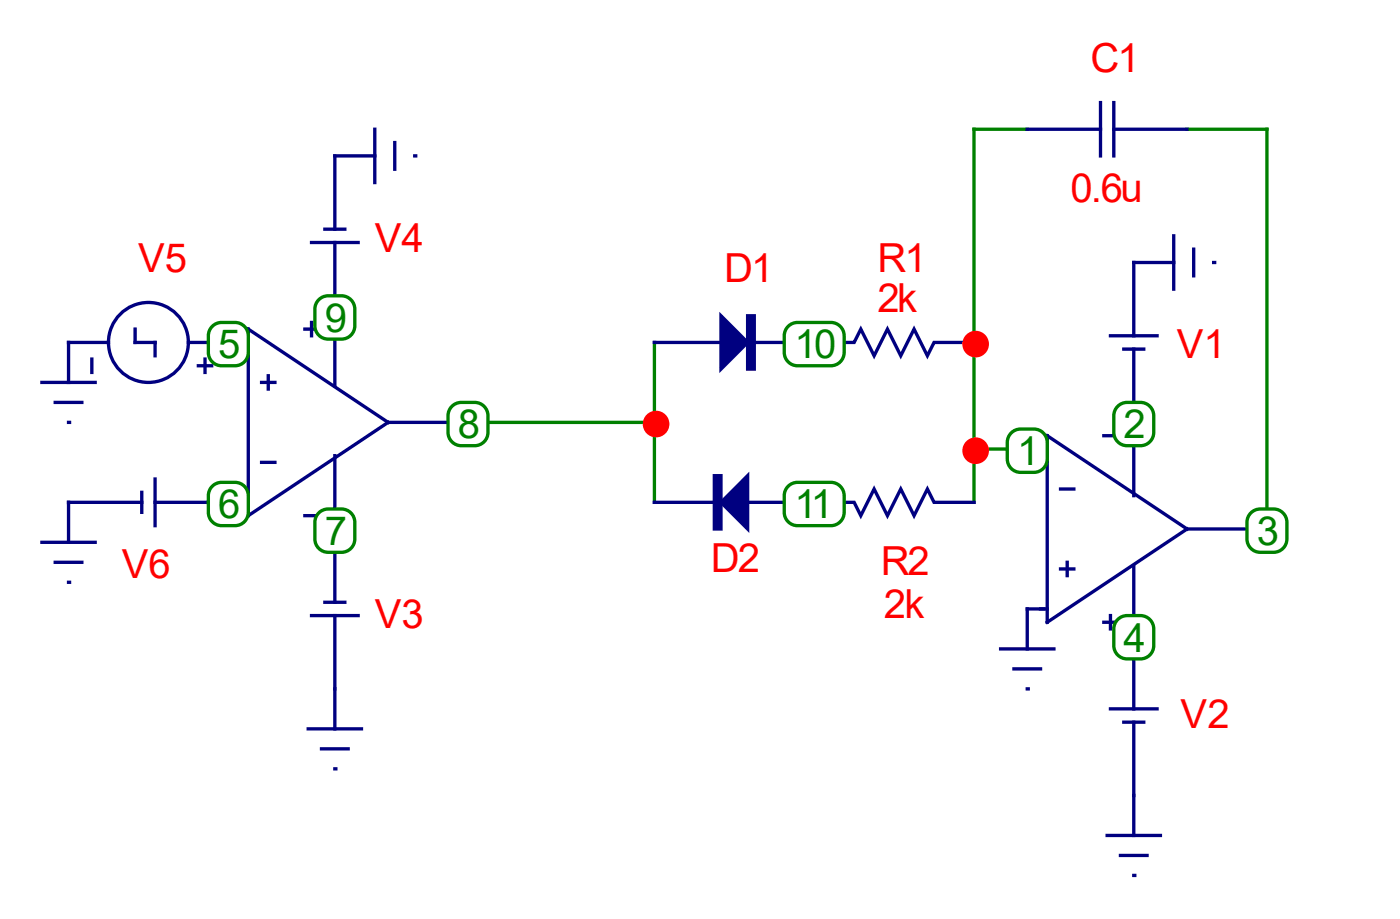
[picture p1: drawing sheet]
<svg xmlns="http://www.w3.org/2000/svg" width="111mm" height="73mm" viewBox="0 0 111 73" stroke-linecap="round" stroke-linejoin="round" font-family="sans-serif">
<path d="M81.6 10.3h-4.2v29.6M94.3 10.3h6.4v31.7M37.2 33.5h14.8M52 27.2v12.7M77.4 35.7h4.2" fill="none" stroke="#008000" stroke-width=".26"/>
<g fill="none" stroke="#000080" stroke-width=".26">
<path d="M24.8 19.3h3.7M25.8 18.2h1.6M26.6 19.3v11.3M29.8 12.4h-3.2v5.8M29.8 10.3v4.2M31.4 11.3v2.1M33 12.4h.1M81.6 10.3h5.9M87.5 8.1v4.3M88.5 10.3h5.8M88.5 8.1v4.3M93.3 18.7v4.3"/>
<path d="M94.9 19.8v2.1M3.3 30.4h4.3M4.4 32h2.1M5.4 33.5h.1M7.3 28.5v1.1M8.6 27.2h-3.2v3.2M10.7 26.1v1.1h1.6v1.1M11.3 39.9h-5.9v3.2M11.3 39.1v1.6M12.3 39.9h7.4M12.3 38v3.8M15 27.2h4.7"/>
<path d="M15.8 29.1h1M16.3 28.5v1.1M19.7 26.1l11.1 7.4-11.1 7.5zM20.8 30.4h1.1M20.8 36.7h1.1M21.3 29.8v1.1M24.2 26.1h1.1M24.8 25.6v1.1M26.6 36.2v11.6M30.8 33.5h6.4M52 39.9h5.3M52 27.2h5.3"/>
<path d="M59.4 27.2h8.5l.5-1.1 1.1 2.2 1-2.2 1.1 2.2 1.1-2.2 1 2.2 .5-1.1h3.2M59.4 39.9h8.5l.5 1.1 1.1-2.2 1 2.2 1.1-2.2 1.1 2.2 1-2.2 .5 1.1h3.2M81.6 35.7h1.6M83.2 34.6l11.1 7.4-11.1 7.4zM84.3 38.8h1.1M87.7 34.6h1.1M88.3 26.7h3.7M89.3 27.7h1.6M90.1 27.7v11.7M93.3 20.8h-3.2v5.9M96.5 20.8h.1M3.3 43.1h4.3"/>
<path d="M4.4 44.7h2.1M5.4 46.2h.1M24.2 41h1.1M24.5 57.9h4.2M24.8 48.9h3.7M25.6 59.5h2.1M25.8 47.8h1.6M26.6 48.9v9M79.5 51.5h4.3M80.6 53.1h2.1M81.6 54.7h.1M83.2 48.4h-1.6v3.1"/>
<path d="M84.3 45.2h1.1M84.8 44.7v1M87.7 49.4h1.1M88.3 48.9v1.1M88.3 56.3h3.7M89.3 57.4h1.6M90.1 44.9v11.4M90.1 57.4v9M94.3 42h6.4M26.6 61.1h.1M88 66.4h4.2M89.1 67.9h2.1"/>
<path d="M90.1 69.5h.1"/>
<circle cx="11.8" cy="27.2" r="3.2"/>
</g>
<g fill="#000080" stroke="#000080" stroke-width=".26">
<path d="M57.3 25.1l2.1 2.1-2.1 2.1z"/>
<path d="M57.3 39.9l2.1-2.1v4.2z"/>
<path d="M59.4 25.1h.6v4.2h-.6z" fill-rule="evenodd"/>
<path d="M56.8 37.8h.5v4.2h-.5z" fill-rule="evenodd"/>
</g>
<g fill="#f00" stroke="#f00" stroke-width=".26">
<circle cx="77.5" cy="27.3" r=".93"/>
<circle cx="52.1" cy="33.7" r=".93"/>
<circle cx="77.5" cy="35.8" r=".93"/>
</g>
<g fill="#fff" stroke="#008000" stroke-width=".26">
<path d="M80.5 34.3a2.28 2.28 0 0 1 2.5 .2 3.3 3.3 0 0 1 .2 2.3 1.06 1.06 0 0 1-1 .7h-1.1a1.06 1.06 0 0 1-1-1v-1.7z" fill-rule="evenodd"/>
<path d="M89 32.2a2.28 2.28 0 0 1 2.5 .2 3.3 3.3 0 0 1 .1 2.3 1.06 1.06 0 0 1-1 .7h-1a1.06 1.06 0 0 1-1.1-1.1l.1-1.6z" fill-rule="evenodd"/>
<path d="M99.5 40.6a2.28 2.28 0 0 1 2.6 .3 3.3 3.3 0 0 1 .1 2.2 1.06 1.06 0 0 1-1 .8h-1a1.06 1.06 0 0 1-1.1-1.1l.1-1.6z" fill-rule="evenodd"/>
<path d="M89 49.1a2.28 2.28 0 0 1 2.5 .2 3.3 3.3 0 0 1 .1 2.3 1.06 1.06 0 0 1-1 .7h-1a1.06 1.06 0 0 1-1.1-1l.1-1.7z" fill-rule="evenodd"/>
<path d="M17 25.8a2.28 2.28 0 0 1 2.5 .2 3.3 3.3 0 0 1 .2 2.3 1.06 1.06 0 0 1-1 .8h-1.1a1.06 1.06 0 0 1-1-1.1v-1.7z" fill-rule="evenodd"/>
<path d="M17 38.5a2.28 2.28 0 0 1 2.5 .2 3.3 3.3 0 0 1 .2 2.3 1.06 1.06 0 0 1-1 .8h-1.1a1.06 1.06 0 0 1-1-1.1v-1.7z" fill-rule="evenodd"/>
<path d="M25.5 40.6a2.28 2.28 0 0 1 2.5 .3 3.3 3.3 0 0 1 .1 2.2 1.06 1.06 0 0 1-1 .8h-1a1.06 1.06 0 0 1-1.1-1.1l.1-1.6z" fill-rule="evenodd"/>
<path d="M36 32.2a2.28 2.28 0 0 1 2.6 .2 3.3 3.3 0 0 1 .1 2.3 1.06 1.06 0 0 1-1 .7h-1a1.06 1.06 0 0 1-1.1-1.1l.1-1.6z" fill-rule="evenodd"/>
<path d="M25.5 23.7a2.28 2.28 0 0 1 2.5 .2 3.3 3.3 0 0 1 .1 2.3 1.06 1.06 0 0 1-1 .7h-1a1.06 1.06 0 0 1-1.1-1l.1-1.7z" fill-rule="evenodd"/>
<path d="M62.8 25.8l.6-.2h2.6a1.06 1.06 0 0 1 1.1 1.1v1.3a1.06 1.06 0 0 1-1.1 1.1h-2.6a1.06 1.06 0 0 1-1.1-1.1l.1-1.7z" fill-rule="evenodd"/>
<path d="M62.8 38.5l.6-.2h2.6a1.06 1.06 0 0 1 1.1 1.1v1.3a1.06 1.06 0 0 1-1.1 1.1h-2.6a1.06 1.06 0 0 1-1.1-1.1l.1-1.7z" fill-rule="evenodd"/>
</g>
<g font-size="3.2" fill="#f00">
<text x="86.7" y="5.7">C1</text>
<text x="85.1" y="16">0.6u</text>
<text x="11" y="21.6">V5</text>
<text x="29.8" y="20">V4</text>
<text x="57.6" y="22.4">D1</text>
<text x="69.8" y="21.6">R1</text>
<text x="69.8" y="24.7">2k</text>
<text x="93.5" y="28.5">V1</text>
<text x="9.7" y="45.9">V6</text>
<text x="56.5" y="45.4">D2</text>
<text x="70" y="45.7">R2</text>
<text x="29.8" y="49.9">V3</text>
<text x="70.3" y="49.1">2k</text>
<text x="93.8" y="57.8">V2</text>
</g>
<g font-size="3.2" fill="#008000">
<text x="17.3" y="28.5">5</text>
<text x="25.8" y="26.4">9</text>
<text x="63.1" y="28.5">10</text>
<text x="36.4" y="34.8">8</text>
<text x="89.3" y="34.8">2</text>
<text x="17.3" y="41.2">6</text>
<text x="63.1" y="41.2">11</text>
<text x="80.8" y="36.9">1</text>
<text x="25.8" y="43.3">7</text>
<text x="99.9" y="43.3">3</text>
<text x="89.3" y="51.8">4</text>
</g>
</svg>
